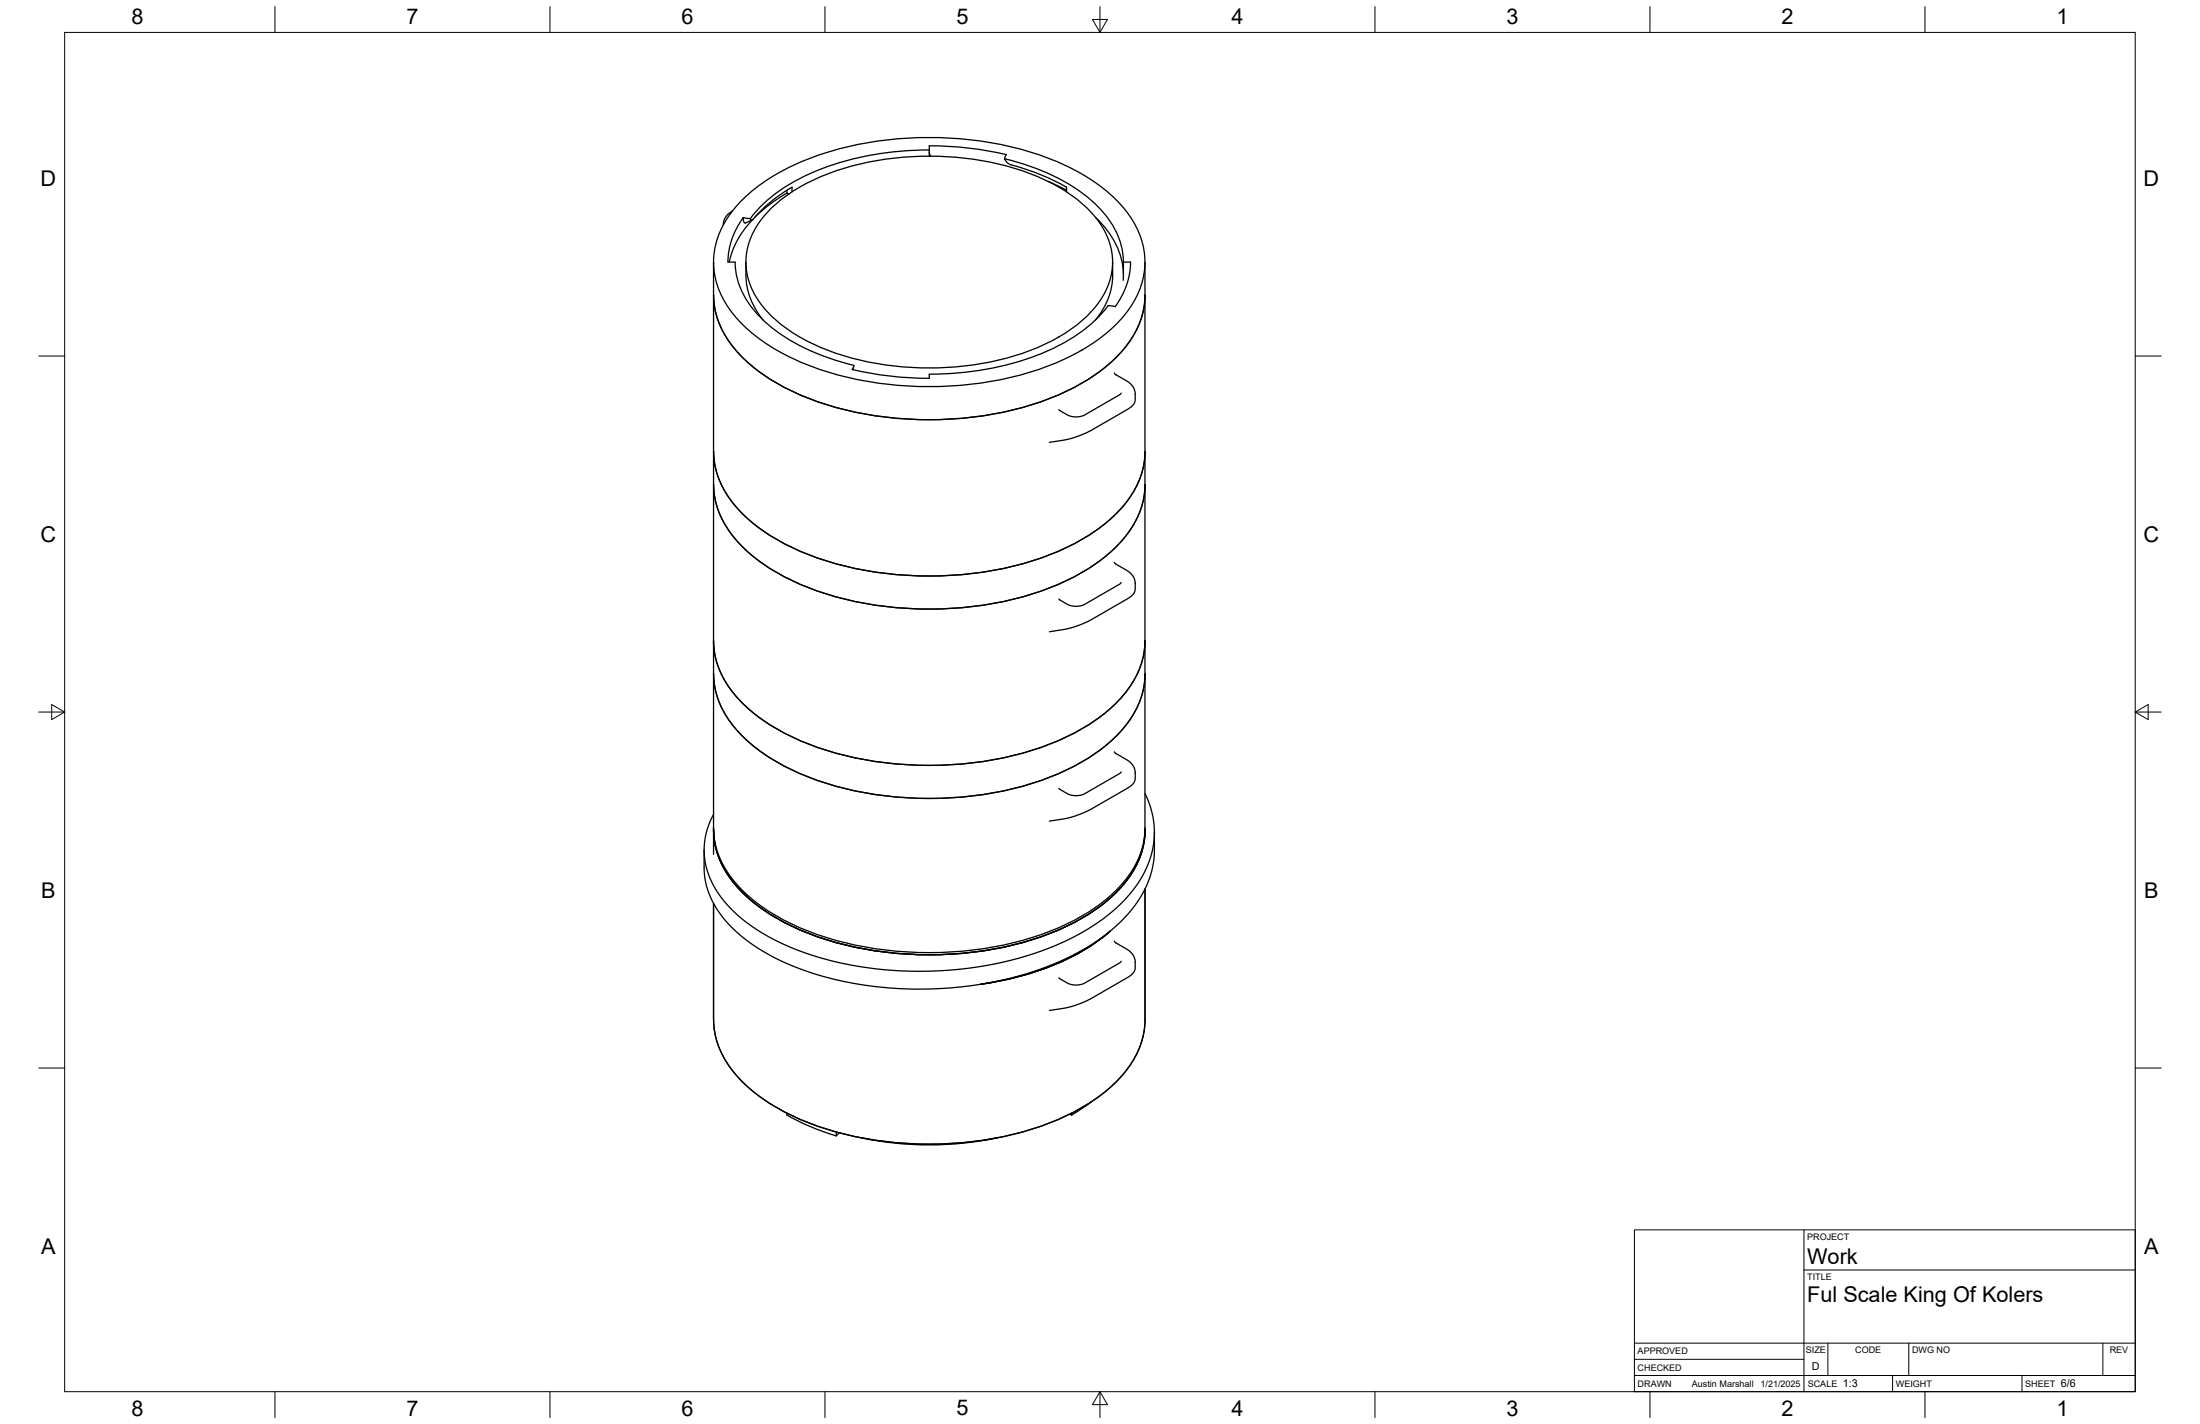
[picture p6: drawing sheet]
<svg xmlns="http://www.w3.org/2000/svg" width="864mm" height="559mm" viewBox="0 0 864 559" stroke-linecap="round" stroke-linejoin="round" font-family="sans-serif">
<!-- layer: Visible -->
<g fill="none" stroke="#000" stroke-width=".51">
<path d="M364.8 58.8a110.5 110.5 0 0 0-53.6 12.7 52.7 52.7 0 0 0-16.7 14.3M364.8 59.6l.6 1.7M291.1 78.7a82 82 0 0 1 36.8-19.9 140 140 0 0 1 83.5 3.2 71.9 71.9 0 0 1 29.6 19.5 30.9 30.9 0 0 1 5.7 33.7 51.3 51.3 0 0 1-22 22.2 123.9 123.9 0 0 1-65.3 14.2 120.7 120.7 0 0 1-54.5-14.2 51.3 51.3 0 0 1-22-22.2 30.1 30.1 0 0 1 3.4-30.8zM308.9 74.7v1.1M308.9 75.8l.7 .4M308.9 75.8l-6.8 4.4-5.7 5M310.9 75.3v-1.8a58.6 58.6 0 0 0-15.8 12.9l-.6-.6M394.3 62.3a4.2 4.2 0 0 0 2.7 2.4l7.8 2.4 8.6 3.6 5.3 2.8v1.8M394.3 62.3a75.5 75.5 0 0 1 37.7 19.8 30.5 30.5 0 0 1 9 20.7M395 60.7l-.7 1.6M395 60.7a130.7 130.7 0 0 0-30.2-3.5v4.1M411.4 71.2l7.3 3.5"/>
<path d="M287.5 82.8a6.2 6.2 0 0 0-3.6 5.5M291.8 85.4a29.8 29.8 0 0 0-6.1 17.4h2.9a32.7 32.7 0 0 0 12.7 24.4 81.2 81.2 0 0 0 33.9 16.2l-.7 1.6M294.5 85.8l-2.7-.4 .3 1.9 .4 .2 2.8-1.1M295.2 86.4a34 34 0 0 0-8.9 16.4M302.2 82.3a73.9 73.9 0 0 1 35.5-18 117.3 117.3 0 0 1 70.6 5.4 52.7 52.7 0 0 1 24.8 20 26.1 26.1 0 0 1-3.5 31.3 67.3 67.3 0 0 1-33.5 19.3 117.8 117.8 0 0 1-74.8-4.4 52.7 52.7 0 0 1-24.8-19.9 26.1 26.1 0 0 1 3.5-31.3zM430 85.3a31.9 31.9 0 0 1 11 22.2M280.1 102.8v232.5M280.1 115.8a34.8 34.8 0 0 0 11.6 24.7 86.8 86.8 0 0 0 40.1 20.4 139.9 139.9 0 0 0 80.3-4.6 69.6 69.6 0 0 0 30.7-21.5 32 32 0 0 0 6.7-19M292.8 102.8v5.2a27.9 27.9 0 0 0 6.8 17.6M436.8 102.8v5.2M436.8 108a27.9 27.9 0 0 1-6.8 17.6M441 102.8h2.8a29.4 29.4 0 0 1-6.1 17.5l-2.7-.4a61.8 61.8 0 0 1-28.1 19.6 119.2 119.2 0 0 1-42.1 7.3v1.7a132.7 132.7 0 0 1-30.3-3.5"/>
<path d="M441 102.8l-.1 7.2M449.5 102.8v225.6M335.1 144l-.4 1.1M437.4 146.4l.5 .6 5 2.9 1.7 1.7 .6 1 .4 1.6-.2 3.7-.6 1-2 1.6-14 8.1a38.4 38.4 0 0 1-11.1 4.1l-5.8 .9M440.1 154.3l-.5 .6-13.8 7.9a7.9 7.9 0 0 1-6.8 0l-3.3-2.1M280.1 177.2a34.8 34.8 0 0 0 11.6 24.6 86.8 86.8 0 0 0 40.1 20.4 139.9 139.9 0 0 0 80.3-4.5 69.6 69.6 0 0 0 30.7-21.5 32 32 0 0 0 6.7-19M280.1 190.1a34.8 34.8 0 0 0 11.6 24.7 86.8 86.8 0 0 0 40.1 20.4 139.9 139.9 0 0 0 80.3-4.5 69.6 69.6 0 0 0 30.7-21.5 32 32 0 0 0 6.7-19.1M437.4 220.7l.5 .6 5 2.9 1.7 1.7 .6 1 .4 1.6-.2 3.7-.6 1-2 1.7-14 8.1a38.4 38.4 0 0 1-11.1 4l-5.8 .9M440.1 228.6l-.5 .6-13.8 7.9a7.9 7.9 0 0 1-6.8 0l-3.3-2M280.1 251.5a34.8 34.8 0 0 0 11.6 24.6 86.8 86.8 0 0 0 40.1 20.4 139.9 139.9 0 0 0 80.3-4.5 69.6 69.6 0 0 0 30.7-21.5 32 32 0 0 0 6.7-19M280.1 264.4a34.8 34.8 0 0 0 11.6 24.7 86.8 86.8 0 0 0 40.1 20.4 139.9 139.9 0 0 0 80.3-4.5 69.6 69.6 0 0 0 30.7-21.5 32 32 0 0 0 6.7-19.1M437.4 295l.5 .6 5 2.9 1.7 1.7 .6 1 .4 1.6-.2 3.8-.6 .9-2 1.7-14 8.1a38.4 38.4 0 0 1-11.1 4l-5.8 .9"/>
<path d="M440.1 302.9l-.5 .6-13.8 7.9a7.9 7.9 0 0 1-6.8 0l-3.3-2M449.5 311.4a34.3 34.3 0 0 1-4.6 37.8 77 77 0 0 1-33.7 23.1 144.8 144.8 0 0 1-97.1 .9 67.2 67.2 0 0 1-31.4-21.6 28.8 28.8 0 0 1-2.6-32M280.1 324.9a34.8 34.8 0 0 0 11.6 24.7 86.8 86.8 0 0 0 40.1 20.4 139.9 139.9 0 0 0 80.3-4.5 69.6 69.6 0 0 0 30.7-21.5 32 32 0 0 0 6.7-19.1M280.1 325.8a34.8 34.8 0 0 0 11.6 24.7 86.8 86.8 0 0 0 40.1 20.3 139.9 139.9 0 0 0 80.3-4.5 69.6 69.6 0 0 0 30.7-21.5 32 32 0 0 0 6.7-19M453.2 326.6v7a40.5 40.5 0 0 1-14.9 29.7 101.1 101.1 0 0 1-47.9 22 142.6 142.6 0 0 1-80-6.5 63 63 0 0 1-28.8-21.8 30.4 30.4 0 0 1-5.2-16.5v-7M449.5 348.9v51.2a34.8 34.8 0 0 1-11.6 24.7 86.8 86.8 0 0 1-40.1 20.3 139.9 139.9 0 0 1-80.3-4.5 69.6 69.6 0 0 1-30.7-21.5 32 32 0 0 1-6.7-19v-45.6M435.8 365.4a92.9 92.9 0 0 1-42.8 19.5l-8 1.3M437.4 369.3l.5 .6 5 3 1.7 1.6 1 2.6-.2 3.8-.6 .9-2 1.7-14 8.1a38.4 38.4 0 0 1-11.1 4l-5.8 .9M440.1 377.2l-.5 .6-13.8 8a7.9 7.9 0 0 1-6.8 0l-3.3-2.1M308.9 436.9v.7l6.4 3.3 7 2.9 6 2M420.7 436.9v.7l-.7-.4M428.3 432.4l-7.6 5.2"/>
<path d="M328.3 444.2v1.6l1.1-1.3M338 446.5a129.2 129.2 0 0 0 53.5 0"/>
</g>
<!-- layer: Border -->
<g fill="none" stroke="#000" stroke-width=".39">
<path d="M25.4 12.7h812.8v533.4h-812.8zM107.9 2.6v10.1M215.9 2.6v10.1M323.8 2.6v10.1M428.8 7.6h5.9l-2.9 5.1zM431.8 2.6v10.1M539.7 2.6v10.1M647.7 2.6v10.1M755.6 2.6v10.1M15.2 139.7h10.2M838.2 139.7h10.1M15.2 279.4h10.2"/>
<path d="M20.3 276.5l5.1 2.9-5.1 3zM838.2 279.4l5.1-2.9v5.9zM838.2 279.4h10.1M15.2 419.1h10.2M838.2 419.1h10.1M107.9 546.1v10.2M215.9 546.1v10.2M323.8 546.1v10.2M431.8 546.1l2.9 5.1h-5.9zM431.8 546.1v10.2M539.7 546.1v10.2M647.7 546.1v10.2"/>
<path d="M755.6 546.1v10.2"/>
</g>
<!-- layer: Titleblock -->
<path d="M641.6 482.6h196.6v63.5h-196.6zM708.1 498.4h130.1M708.1 482.6v63.5M641.6 539.8h196.6M641.6 533.4h66.5M641.6 527.1h196.6M717.5 527.1v12.7M742.9 539.8v6.3M749.3 527.1v12.7M793.7 539.8v6.3M825.5 527.1v12.7" fill="none" stroke="#000" stroke-width=".39"/>
<g font-size="8.5">
<text x="51.6" y="9.4">8</text>
<text x="159.5" y="9.4">7</text>
<text x="267.5" y="9.4">6</text>
<text x="375.4" y="9.3">5</text>
<text x="483.4" y="9.4">4</text>
<text x="591.3" y="9.4">3</text>
<text x="699.3" y="9.4">2</text>
<text x="807.2" y="9.4">1</text>
<text x="16" y="72.9">D</text>
<text x="841.4" y="72.9">D</text>
<text x="16" y="212.6">C</text>
<text x="841.4" y="212.6">C</text>
<text x="16.2" y="352.3">B</text>
<text x="841.7" y="352.3">B</text>
<text x="16.2" y="492">A</text>
<text x="709.4" y="495.8">Work</text>
<text x="841.7" y="492">A</text>
<text x="709.4" y="510.8">Ful Scale King Of Kolers</text>
<text x="51.6" y="555.5">8</text>
<text x="159.5" y="555.5">7</text>
<text x="267.5" y="555.5">6</text>
<text x="375.4" y="555.4">5</text>
<text x="483.4" y="555.5">4</text>
<text x="591.3" y="555.5">3</text>
<text x="699.3" y="555.5">2</text>
<text x="807.2" y="555.5">1</text>
</g>
<g font-size="4.3">
<text x="711.3" y="537.6">D</text>
<text x="723.4" y="544.5">1:3</text>
<text x="809" y="544.5">6/6</text>
</g>
<g font-size="3.5">
<text x="709.4" y="486.4">PROJECT</text>
<text x="709.4" y="502.2">TITLE</text>
<text x="642.9" y="531.5">APPROVED</text>
<text x="708.9" y="530.9">SIZE</text>
<text x="728.3" y="530.9">CODE</text>
<text x="750.5" y="530.9">DWG NO</text>
<text x="828.2" y="530.9">REV</text>
<text x="642.9" y="537.9">CHECKED</text>
<text x="642.9" y="544.2">DRAWN</text>
<text x="664.1" y="544.2">Austin Marshall</text>
<text x="691.1" y="544.2">1/21/2025</text>
<text x="709.6" y="544.2">SCALE</text>
<text x="744.2" y="544.2">WEIGHT</text>
<text x="795" y="544.2">SHEET</text>
</g>
</svg>
